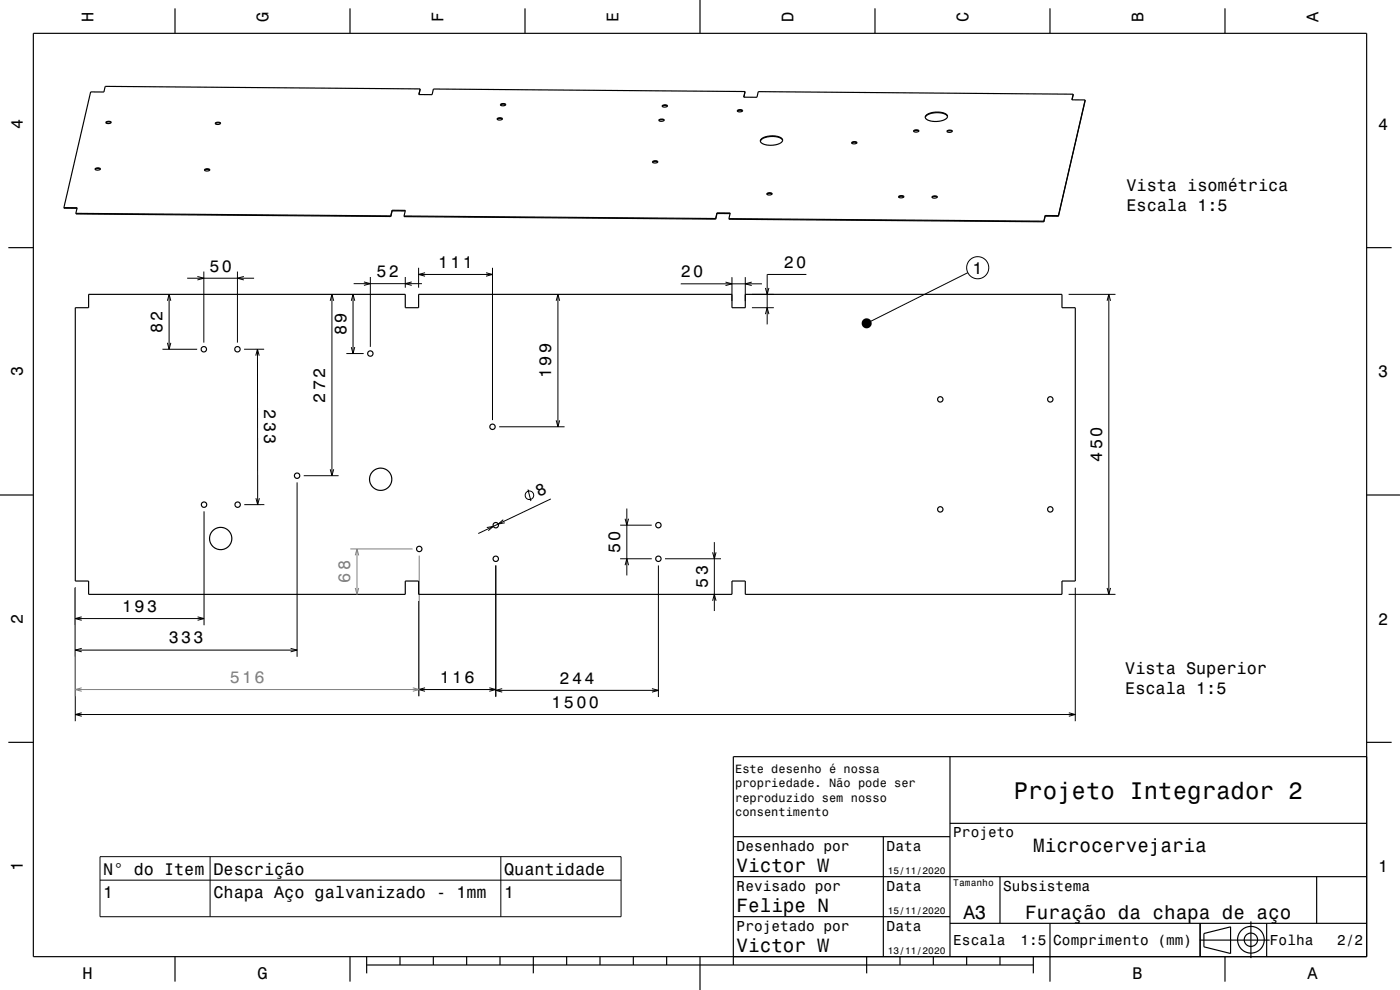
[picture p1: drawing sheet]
<svg xmlns="http://www.w3.org/2000/svg" width="420mm" height="297mm" viewBox="0 0 420 297" stroke-linecap="round" stroke-linejoin="round" font-family="sans-serif">
<g fill="none" stroke="#000" stroke-width=".3">
<path d="M50.2 90.2l.5-1.9 .6 1.9M50.7 88.3v16.5M56.1 83.5h20.1M59.2 82.9l2 .6-2 .5M61.2 81.5v21.3M71.2 81.5v21.3M73.2 82.9l-2 .6 2 .5M99.1 90.2l.5-1.9 .5 1.9M99.6 88.3v54.4M105.4 90.2l.5-1.9 .5 1.9M105.9 88.3v17.8M106.1 85.1h20.5"/>
<path d="M109.2 84.6l1.9 .5-1.9 .5M111.1 83.1v21M121.6 83.1v3.2M123.5 84.6l-1.9 .5 1.9 .5M125.6 80.3v6M125.6 82.3h22.2M127.5 81.8l-1.9 .5 1.9 .6M145.8 81.8l2 .5-2 .6M147.8 80.3v45.7M166.9 90.2l.5-1.9 .5 1.9M167.4 88.3v39.7M204.2 85.1h24.4"/>
<path d="M217.7 84.6l1.9 .5-1.9 .6M219.6 83.1v7.2M223.6 83.1v7.2M225.5 84.6l-1.9 .5 1.9 .6M225.6 88.3h6.6M225.6 92.3h6.6M229.6 86.4l.6 1.9 .5-1.9M229.6 94.2l.6-1.9 .5 1.9M241.9 82.3h-11.7v15M290.4 81.8l-30.4 15.2M320.6 88.3h14M332.1 90.2l.5-1.9 .6 1.9"/>
<path d="M332.6 88.3v90M48.7 104.8h10.5M50.2 102.8l.5 2 .6-2M77.2 104.8l.1 46.6M77.8 106.7l-.6-1.9-.5 1.9M79.2 104.8h-6M103.9 106.1h5.2M105.4 104.1l.5 2 .5-2M149.8 128h19.6M166.9 126.1l.5 1.9 .5-1.9M61.2 153.4v34.2M76.8 149.5l.5 1.9 .5-1.9"/>
<path d="M79.3 151.4h-6M89.1 144.7v52.3M91.1 142.7h10.5M99.1 140.8l.5 1.9 .5-1.9M146 158.3l2-.4-1.5 1.3M151 155.9l-1.5 1.3 1.9-.4M158.4 146.9l.9 3.4M165.3 149.7l-21.8 10.4M186.1 157.6h9.4M187.5 155.6l.6 2 .5-2M188.1 152.6v20M22.6 176.3v40.1"/>
<path d="M148.7 169.6v39.5M186.1 167.6h9.4M187.5 169.6l.6-2 .5 2M197.5 169.6v39.5M199.5 167.6h16.8M213.8 165.7l.5 1.9 .5-1.9M214.3 162.6v20.7M320.6 178.3h14M322.6 176.3v40.1M332.1 176.4l.5 1.9 .6-1.9M22.6 185.6h38.6M22.6 195h66.5"/>
<path d="M24.5 185.1l-1.9 .5 1.9 .5M24.5 194.5l-1.9 .5 1.9 .6M59.3 185.1l1.9 .5-1.9 .5M87.2 194.5l1.9 .5-1.9 .6M125.6 180.3v28.6M213.8 180.2l.5-1.9 .5 1.9M22.6 214.4h300M24.5 213.8l-1.9 .6 1.9 .5M125.6 206.9h23.1M127.5 206.3l-1.9 .6 1.9 .5M146.8 206.3l1.9 .6-1.9 .5M148.7 207.1h48.8"/>
<path d="M150.7 206.6l-2 .5 2 .5M195.6 206.6l1.9 .5-1.9 .5M320.7 213.8l1.9 .6-1.9 .5M30 257h156.3v18h-156.3zM63 257v18M150.2 257v18M30 264h156.3"/>
<circle cx="293.3" cy="80.3" r="3.3"/>
<circle cx="158.8" cy="148.6" r="1.28"/>
</g>
<path d="M22.6 176.3v32.6M105.1 164.7h18.7M106.6 166.6l.5-1.9 .5 1.9M106.6 176.4l.5 1.9 .5-1.9M107.1 164.7v13.6M125.8 166.7v42.2M22.6 206.9h103.2M24.5 206.3l-1.9 .6 1.9 .5M123.8 206.3l2 .6-2 .5" fill="none" stroke="#808080" stroke-width=".3"/>
<g fill="none" stroke="#000" stroke-width=".35">
<path d="M10 10h400v277h-400zM52.5 2.5v7.5M105 2.5v7.5M157.5 2.5v7.5M210 0v10M262.5 2.5v7.5M315 2.5v7.5M367.5 2.5v7.5M31.7 36.7v.1M31.8 36.6a.94 .94 0 0 1 1.5 .2 .94 .94 0 0 1-1.5-.2zM33.3 36.8a1.34 1.34 0 0 0-1.5 .1M64.6 36.9a.94 .94 0 0 1 1.5 .2 .94 .94 0 0 1-1.5-.2z"/>
<path d="M66.1 37.1a1.34 1.34 0 0 0-1.5 0M126 26.7l-94.4-.8-.4 1.7h-4l-8 34.7M126 26.7l-.4 1.7h4l.4-1.7 93.5 .8M126 26.7l-.3 1.7M149.1 35.7h.1M149.2 35.6a.94 .94 0 0 1 1.5 .2 .94 .94 0 0 1-1.5-.2zM150.2 31.3a.94 .94 0 0 1 1.5 .2 .94 .94 0 0 1-1.5-.2zM150.7 35.7a1.34 1.34 0 0 0-1.5 .1M151.7 31.5a1.33 1.33 0 0 0-1.6 0M197.6 36.1h.1M197.7 36a.94 .94 0 0 1 1.5 .2 .94 .94 0 0 1-1.5-.2zM198.6 31.8h.1"/>
<path d="M198.7 31.7a.94 .94 0 0 1 1.5 .2 .94 .94 0 0 1-1.5-.2zM199.2 36.1a1.34 1.34 0 0 0-1.5 .1M200.2 31.9a1.33 1.33 0 0 0-1.5 0M221.2 33.2v.1M221.2 33.1a.94 .94 0 0 1 1.5 .2 .94 .94 0 0 1-1.5-.2zM222.8 33.3a1.33 1.33 0 0 0-1.6 .1M223.5 27.5l-.3 1.7M223.5 27.5l-.4 1.7M274.1 39.3h.1M274.1 39.2a.94 .94 0 0 1 1.5 .2 .94 .94 0 0 1-1.5-.2zM275.7 39.3a1.33 1.33 0 0 0-1.6 .1M277.9 34.5a5.7 5.7 0 0 1 6.3 .1 1.3 1.3 0 0 1-1.5 1.6 5.2 5.2 0 0 1-5.1-.8z"/>
<path d="M284.1 39.4h.1M284.1 39.3a.94 .94 0 0 1 1.5 .2 .94 .94 0 0 1-1.5-.2zM284.3 35a4.2 4.2 0 0 0-4.6-1.1 2.4 2.4 0 0 0-2.1 1.4M285.7 39.4a1.33 1.33 0 0 0-1.6 .1M321.6 30h3.9M322 28.3l-94.5-.8-.4 1.7h-4M322 28.3l-.4 1.7M325.5 30l-8 34.9M325.5 30l.1 .2M28.5 50.7h.1M28.6 50.6a.94 .94 0 0 1 1.5 .2 .94 .94 0 0 1-1.5-.2zM30.1 50.8a1.33 1.33 0 0 0-1.6 0"/>
<path d="M61.4 50.9a.94 .94 0 0 1 1.5 .2 .94 .94 0 0 1-1.5-.2zM62.9 51a1.34 1.34 0 0 0-1.5 .1M195.8 48.5a.94 .94 0 0 1 1.5 .2 .94 .94 0 0 1-1.5-.2zM197.3 48.6a1.33 1.33 0 0 0-1.5 .1M228.3 41.8a5.6 5.6 0 0 1 6.4-.1 1.41 1.41 0 0 1-1.5 1.6 5 5 0 0 1-5-.8zM230.1 58.1a.94 .94 0 0 1 1.5 .2 .94 .94 0 0 1-1.5-.2zM231.6 58.2a1.33 1.33 0 0 0-1.5 .1M234.8 42.1a4.2 4.2 0 0 0-4.6-1 2.42 2.42 0 0 0-2.1 1.3M255.5 42.8v.1M255.5 42.7a.94 .94 0 0 1 1.5 .2 .94 .94 0 0 1-1.5-.2zM257.1 42.9a1.33 1.33 0 0 0-1.6 0M269.6 59v.1"/>
<path d="M269.6 58.9a.94 .94 0 0 1 1.5 .2 .94 .94 0 0 1-1.5-.2zM271.2 59.1a1.34 1.34 0 0 0-1.6 0M279.6 59a.94 .94 0 0 1 1.5 .2 .94 .94 0 0 1-1.5-.2zM281.2 59.2a1.35 1.35 0 0 0-1.6 0M2.5 74.3h7.5M19.2 62.3v.2h3.9M19.2 62.3h3.9l-.3 1.7M22.8 64l94.4 .8M22.8 64v.2l94.4 .8M117.2 64.8v.2M117.6 63.1l-.4 1.7M117.6 63.1v.2"/>
<path d="M117.6 63.1h4l-.4 1.7M117.6 63.3l-.4 1.7M117.6 63.3h4M121.2 64.8v.2l93.5 .7M121.2 64.8l93.5 .8M214.7 65.6v.1M215.1 63.9v.1M215.1 63.9l-.4 1.7M215.1 63.9h4l-.4 1.7M215.1 64l3.9 .1M215.1 64l-.4 1.7M218.7 65.6v.2l94.5 .7"/>
<path d="M218.7 65.6l94.5 .8M313.2 66.4v.1M313.5 64.7h4v.2M313.5 64.7l.1 .1M313.5 64.7l-.3 1.7M313.6 64.8l3.9 .1M313.6 64.8l-.4 1.7M410 74.3h7.5M26.6 88.3h95v4h4v-4h94v4h4v-4h95v4h4v82h-4v4h-95v-4h-4v4h-94v-4h-4v4h-95v-4h-4v-82h4zM0 148.5h10M410 148.5h10M2.5 222.7h7.5"/>
<path d="M285 227v60M410 222.7h7.5M410 227h-190v62.5M220 251h65M265 251v36M285 247h125M220 275h65M220 263h190M285 277h125M300 263v14M315 277v17.5M360 277v10"/>
<path d="M360.1 276.9v10M375.3 276.4v11M380 277v10M395 263v14M52.5 287v7.5M105 287v7.5M110 289.5h200M110 287v5M120 287v2.5M130 287v2.5M140 287v2.5M150 287v2.5"/>
<path d="M160 287v5M170 287v2.5M180 287v2.5M190 287v2.5M200 287v2.5M210 287v10M260 287v5M270 287v2.5M280 287v2.5M290 287v2.5M300 287v2.5M310 287v5"/>
<path d="M359.9 282h21M361.2 280.1l8-2v8l-8-2zM367.5 287v7.5"/>
<circle cx="61.1" cy="104.8" r=".81"/>
<circle cx="71.2" cy="104.8" r=".81"/>
<circle cx="111.1" cy="106.1" r=".81"/>
<circle cx="282.1" cy="119.8" r=".81"/>
<circle cx="315.1" cy="119.8" r=".81"/>
<circle cx="147.7" cy="128" r=".81"/>
<circle cx="61.2" cy="151.4" r=".81"/>
<circle cx="71.3" cy="151.4" r=".81"/>
<circle cx="89.1" cy="142.7" r=".81"/>
<circle cx="114.2" cy="143.8" r="3.3"/>
<circle cx="148.7" cy="157.6" r=".81"/>
<circle cx="197.5" cy="157.6" r=".81"/>
<circle cx="282.1" cy="152.8" r=".81"/>
<circle cx="315.1" cy="152.8" r=".81"/>
<circle cx="66.2" cy="161.6" r="3.3"/>
<circle cx="125.8" cy="164.7" r=".81"/>
<circle cx="148.7" cy="167.6" r=".81"/>
<circle cx="197.5" cy="167.6" r=".81"/>
<circle cx="375.3" cy="281.9" r="4"/>
<circle cx="375.3" cy="281.9" r="2"/>
</g>
<circle cx="260" cy="97" r="1.5" fill="#000"/>
<text font-size="7.2" x="304.1" y="239.6">Projeto Integrador 2</text>
<g font-size="5.8">
<text x="310" y="255.6">Microcervejaria</text>
<text x="221" y="261.6">Victor W</text>
<text x="221" y="273.6">Felipe N</text>
<text x="289" y="275.6">A3</text>
<text x="307.6" y="275.6">Furação da chapa de aço</text>
<text x="221" y="285.6">Victor W</text>
</g>
<g font-size="5">
<text x="28.1" y="6.5" transform="rotate(-90 28.1 6.5)">H</text>
<text x="80.6" y="6.5" transform="rotate(-90 80.6 6.5)">G</text>
<text x="133.1" y="6.5" transform="rotate(-90 133.1 6.5)">F</text>
<text x="185.6" y="6.5" transform="rotate(-90 185.6 6.5)">E</text>
<text x="238.1" y="6.5" transform="rotate(-90 238.1 6.5)">D</text>
<text x="290.6" y="6.5" transform="rotate(-90 290.6 6.5)">C</text>
<text x="343.1" y="6.5" transform="rotate(-90 343.1 6.5)">B</text>
<text x="395.6" y="6.5" transform="rotate(-90 395.6 6.5)">A</text>
<text x="6.8" y="38.7" transform="rotate(-90 6.8 38.7)">4</text>
<text x="413.5" y="39">4</text>
<text x="337.9" y="57.3">Vista isométrica</text>
<text x="337.9" y="63.3">Escala 1:5</text>
<text x="62.8" y="81.5">50</text>
<text x="113" y="83.1">52</text>
<text x="131.4" y="80.3">111</text>
<text x="204.2" y="83.1">20</text>
<text x="235.2" y="80.3">20</text>
<text x="291.8" y="82.1">1</text>
<text x="48.7" y="99.9" transform="rotate(-90 48.7 99.9)">82</text>
<text x="103.9" y="100.6" transform="rotate(-90 103.9 100.6)">89</text>
<text x="6.8" y="112.9" transform="rotate(-90 6.8 112.9)">3</text>
<text x="165.4" y="113.4" transform="rotate(-90 165.4 113.4)">199</text>
<text x="413.5" y="113.2">3</text>
<text x="79.3" y="122.8" transform="rotate(90 79.3 122.8)">233</text>
<text x="97.6" y="120.8" transform="rotate(-90 97.6 120.8)">272</text>
<text x="330.6" y="138.6" transform="rotate(-90 330.6 138.6)">450</text>
<text x="161.6" y="149.2" transform="rotate(-26 161.6 149.2)">8</text>
<text x="186.1" y="166" transform="rotate(-90 186.1 166)">50</text>
<text x="212.3" y="176.4" transform="rotate(-90 212.3 176.4)">53</text>
<text x="36.6" y="183.6">193</text>
<text x="6.8" y="187.1" transform="rotate(-90 6.8 187.1)">2</text>
<text x="413.5" y="187.4">2</text>
<text x="50.6" y="193">333</text>
<text x="337.6" y="202.2">Vista Superior</text>
<text x="131.9" y="204.9">116</text>
<text x="167.9" y="205.1">244</text>
<text x="337.6" y="208.2">Escala 1:5</text>
<text x="165.5" y="212.4">1500</text>
<text x="6.8" y="261.3" transform="rotate(-90 6.8 261.3)">1</text>
<text x="31" y="262.4">N° do Item</text>
<text x="64" y="262.4">Descrição</text>
<text x="151.2" y="262.4">Quantidade</text>
<text x="413.5" y="261.6">1</text>
<text x="31" y="269.4">1</text>
<text x="64" y="269.4">Chapa Aço galvanizado - 1mm</text>
<text x="151.2" y="269.4">1</text>
<text x="24.7" y="293.8">H</text>
<text x="77.2" y="293.8">G</text>
<text x="339.7" y="293.8">B</text>
<text x="392.2" y="293.8">A</text>
</g>
<g font-size="5" fill="#808080">
<text x="105.1" y="174.8" transform="rotate(-90 105.1 174.8)">68</text>
<text x="68.9" y="204.9">516</text>
</g>
<g font-size="4.3">
<text x="286" y="251.2">Projeto</text>
<text x="221" y="255.2">Desenhado por</text>
<text x="266" y="255.2">Data</text>
<text x="221" y="267.2">Revisado por</text>
<text x="266" y="267.2">Data</text>
<text x="301" y="267.2">Subsistema</text>
<text x="221" y="279.2">Projetado por</text>
<text x="266" y="279.2">Data</text>
<text x="286" y="283.6">Escala</text>
<text x="306.2" y="283.6">1:5</text>
<text x="316" y="283.6">Comprimento (mm)</text>
<text x="381" y="283.6">Folha</text>
<text x="401.2" y="283.6">2/2</text>
</g>
<g font-size="3.6">
<text x="220.5" y="231.8">Este desenho é nossa</text>
<text x="220.5" y="236.1">propriedade. Não pode ser</text>
<text x="220.5" y="240.5">reproduzido sem nosso</text>
<text x="220.5" y="244.8">consentimento</text>
</g>
<g font-size="2.9">
<text x="266.3" y="262.3">15/11/2020</text>
<text x="286" y="265.8">Tamanho</text>
<text x="266.3" y="274.3">15/11/2020</text>
<text x="266.3" y="286.3">13/11/2020</text>
</g>
</svg>
